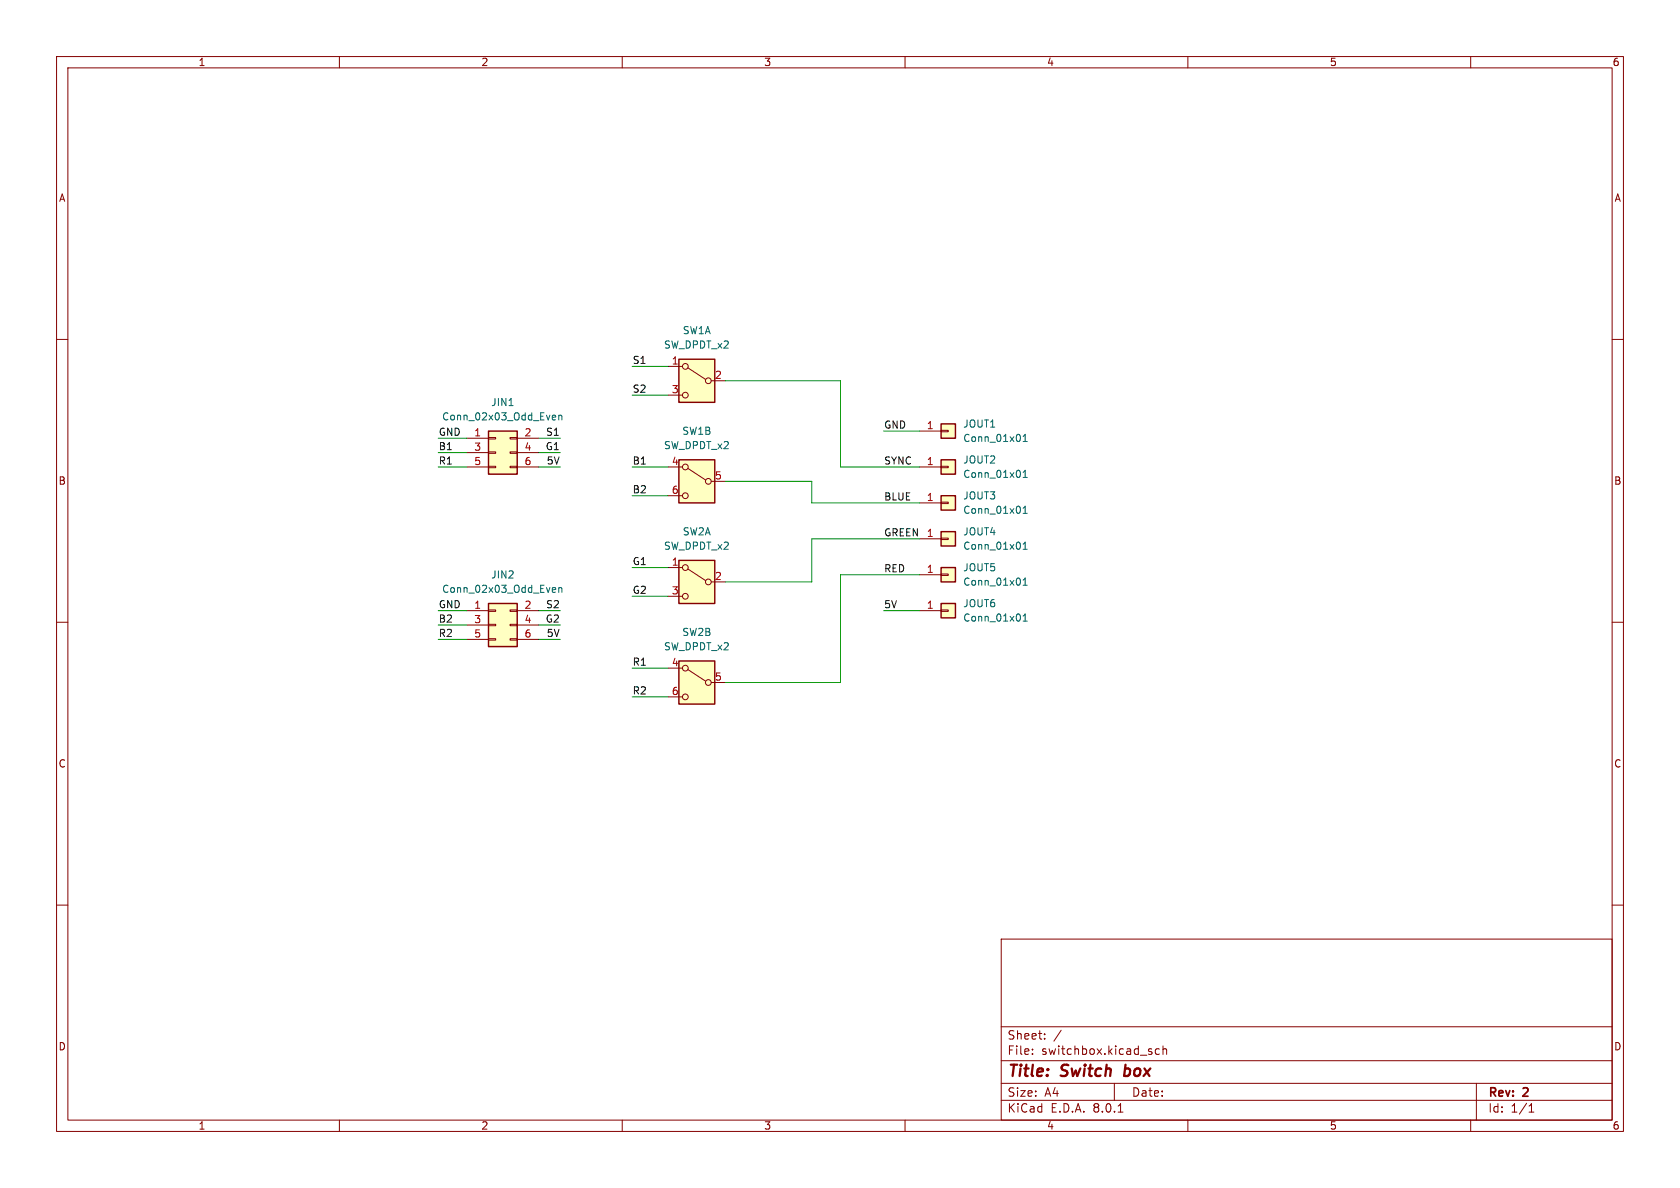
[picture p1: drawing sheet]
<svg xmlns="http://www.w3.org/2000/svg" width="297mm" height="210mm" viewBox="0 0 297 210" stroke-linecap="round" stroke-linejoin="round" font-family="sans-serif">
<g fill="none" stroke="#840000" stroke-width=".18">
<path d="M10 10h277v190h-277zM12 12h273v186h-273zM60 10v2M110 10v2M160 10v2M210 10v2M260 10v2M10 60h2M285 60h2M10 110h2M285 110h2M10 160h2"/>
<path d="M285 160h2M177 166h108v32h-108zM60 198v2M110 198v2M160 198v2M177 194.5h108M177 191.5h108M177 187.5h108M177 181.5h108M182.5 186.3v.1M182.5 185.5v.1M184.7 183.6v.1"/>
<path d="M184.7 182.8v.1M187.6 182.1l-1.3 2M197 191.5v3M197.7 196.6h.8M205 185.5l-.5-.1-.3 .3v.4l.2 .2h.6M205.6 185.5l.2-.1 .4 .1v.9M205.6 184.9v1.5M210 198v2M260 198v2M261 191.5v6.5M270.3 196.6h.9M270.3 195.5l.4-.4v1.5"/>
</g>
<path d="M198.7 190.1l.2 .1M199 188.2l-.3 2" fill="none" stroke="#840000" stroke-width=".4"/>
<path d="M166.4 106.7h2.5v2.5h-2.5z" fill="#ffffc2"/>
<path d="M162.6 108h3.8M166.4 107.8h1.2v.3h-1.2z" fill="none" stroke="#840000" stroke-width=".18"/>
<path d="M166.4 106.7h2.5v2.5h-2.5z" fill="none" stroke="#840000" stroke-width=".25"/>
<path d="M180.9 109.8h.7M180.9 108.9l.3-.4v1.3" fill="none" stroke="#006464" stroke-width=".18"/>
<path d="M120 63.5h6.4v7.6h-6.4z" fill="#ffffc2"/>
<g fill="none" stroke="#840000" stroke-width=".18">
<path d="M118.1 64.8h2.5M118.1 69.9h2.5M121.6 65l3.1 2.1M125.7 67.3h2.6"/>
<circle cx="121.2" cy="69.9" r=".51"/>
<circle cx="121.2" cy="64.8" r=".51"/>
<circle cx="125.2" cy="67.3" r=".51"/>
</g>
<path d="M120 63.5h6.4v7.6h-6.4z" fill="none" stroke="#840000" stroke-width=".25"/>
<path d="M166.4 74.9h2.5v2.6h-2.5z" fill="#ffffc2"/>
<path d="M162.6 76.2h3.8M166.4 76.1h1.2v.2h-1.2z" fill="none" stroke="#840000" stroke-width=".18"/>
<path d="M166.4 74.9h2.5v2.6h-2.5z" fill="none" stroke="#840000" stroke-width=".25"/>
<path d="M180.9 78h.7M180.9 77.1l.3-.3v1.2" fill="none" stroke="#006464" stroke-width=".18"/>
<path d="M120 99.1h6.4v7.6h-6.4z" fill="#ffffc2"/>
<g fill="none" stroke="#840000" stroke-width=".18">
<path d="M118.1 100.3h2.5M118.1 105.4h2.5M121.6 100.6l3.1 2M125.7 102.9h2.6"/>
<circle cx="121.2" cy="105.4" r=".51"/>
<circle cx="121.2" cy="100.3" r=".51"/>
<circle cx="125.2" cy="102.9" r=".51"/>
</g>
<path d="M120 99.1h6.4v7.6h-6.4z" fill="none" stroke="#840000" stroke-width=".25"/>
<path d="M86.4 76.2h5v7.6h-5z" fill="#ffffc2"/>
<path d="M82.5 77.5h3.9M86.4 79.9h1.2v.2h-1.2zM86.4 77.3h1.2v.3h-1.2zM90.2 79.9h1.2v.2h-1.2zM90.2 77.3h1.2v.3h-1.2zM91.4 77.5h3.8M82.5 80h3.9M82.5 82.6h3.9M86.4 82.4h1.2v.3h-1.2zM90.2 82.4h1.2v.3h-1.2zM91.4 80h3.8M91.4 82.6h3.8" fill="none" stroke="#840000" stroke-width=".18"/>
<path d="M86.4 76.2h5v7.6h-5z" fill="none" stroke="#840000" stroke-width=".25"/>
<path d="M90 71.7h.7M97.8 73.4l.4 .1v.2l-.6 .1M98.2 74.2h-.4M98.8 73.5l.2-.1 .3 .1v.7M98.8 73.4v.8" fill="none" stroke="#006464" stroke-width=".18"/>
<path d="M120 81.3h6.4v7.6h-6.4z" fill="#ffffc2"/>
<g fill="none" stroke="#840000" stroke-width=".18">
<path d="M118.1 82.6h2.5M118.1 87.6h2.5M121.6 82.8l3.1 2M125.7 85.1h2.6"/>
<circle cx="121.2" cy="87.6" r=".51"/>
<circle cx="121.2" cy="82.6" r=".51"/>
<circle cx="125.2" cy="85.1" r=".51"/>
</g>
<path d="M120 81.3h6.4v7.6h-6.4z" fill="none" stroke="#840000" stroke-width=".25"/>
<path d="M166.4 94h2.5v2.5h-2.5z" fill="#ffffc2"/>
<path d="M162.6 95.3h3.8M166.4 95.1h1.2v.3h-1.2z" fill="none" stroke="#840000" stroke-width=".18"/>
<path d="M166.4 94h2.5v2.5h-2.5z" fill="none" stroke="#840000" stroke-width=".25"/>
<path d="M180.9 97.1h.7M180.9 96.2l.3-.4v1.3" fill="none" stroke="#006464" stroke-width=".18"/>
<path d="M166.4 81.3h2.5v2.5h-2.5z" fill="#ffffc2"/>
<path d="M162.6 82.6h3.8M166.4 82.4h1.2v.3h-1.2z" fill="none" stroke="#840000" stroke-width=".18"/>
<path d="M166.4 81.3h2.5v2.5h-2.5z" fill="none" stroke="#840000" stroke-width=".25"/>
<path d="M180.9 84.4h.7M180.9 83.5l.3-.4v1.3" fill="none" stroke="#006464" stroke-width=".18"/>
<path d="M120 116.8h6.4v7.7h-6.4z" fill="#ffffc2"/>
<g fill="none" stroke="#840000" stroke-width=".18">
<path d="M118.1 118.1h2.5M121.6 118.4l3.1 2M118.1 123.2h2.5M125.7 120.7h2.6"/>
<circle cx="121.2" cy="118.1" r=".51"/>
<circle cx="121.2" cy="123.2" r=".51"/>
<circle cx="125.2" cy="120.7" r=".51"/>
</g>
<path d="M120 116.8h6.4v7.7h-6.4z" fill="none" stroke="#840000" stroke-width=".25"/>
<path d="M166.4 87.6h2.5v2.6h-2.5z" fill="#ffffc2"/>
<path d="M162.6 88.9h3.8M166.4 88.8h1.2v.2h-1.2z" fill="none" stroke="#840000" stroke-width=".18"/>
<path d="M166.4 87.6h2.5v2.6h-2.5z" fill="none" stroke="#840000" stroke-width=".25"/>
<path d="M180.9 90.7h.7M180.9 89.8l.3-.3v1.2" fill="none" stroke="#006464" stroke-width=".18"/>
<path d="M166.4 100.3h2.5v2.6h-2.5z" fill="#ffffc2"/>
<path d="M162.6 101.6h3.8M166.4 101.5h1.2v.2h-1.2z" fill="none" stroke="#840000" stroke-width=".18"/>
<path d="M166.4 100.3h2.5v2.6h-2.5z" fill="none" stroke="#840000" stroke-width=".25"/>
<path d="M180.9 103.4h.7M180.9 102.5l.3-.3v1.2" fill="none" stroke="#006464" stroke-width=".18"/>
<path d="M86.4 106.7h5v7.6h-5z" fill="#ffffc2"/>
<path d="M82.5 108h3.9M82.5 110.5h3.9M82.5 113h3.9M86.4 112.9h1.2v.3h-1.2zM86.4 110.4h1.2v.2h-1.2zM86.4 107.8h1.2v.3h-1.2zM90.2 112.9h1.2v.3h-1.2zM90.2 110.4h1.2v.2h-1.2zM90.2 107.8h1.2v.3h-1.2zM91.4 108h3.8M91.4 110.5h3.8M91.4 113h3.8" fill="none" stroke="#840000" stroke-width=".18"/>
<path d="M86.4 106.7h5v7.6h-5z" fill="none" stroke="#840000" stroke-width=".25"/>
<path d="M97.8 103.9h.4v.3l-.6 .1M98.2 104.7h-.4M98.8 104l.2-.1h.3v.8M98.8 103.9v.8" fill="none" stroke="#006464" stroke-width=".18"/>
<g fill="none" stroke="#009600" stroke-width=".18">
<path d="M77.5 77.5h5M95.2 77.5h3.9M111.8 69.9h6.3M111.8 64.8h6.3M128.3 67.3h20.3v15.3h14M156.2 76.2h6.4M77.5 82.6h5M77.5 80h5M95.2 82.6h3.9M95.2 80h3.9M111.8 82.6h6.3M111.8 87.6h6.3"/>
<path d="M128.3 85.1h15.2v3.8h19.1M162.6 95.3h-19.1v7.6h-15.2M77.5 108h5M77.5 110.5h5M77.5 113h5M95.2 108h3.9M95.2 110.5h3.9M95.2 113h3.9M111.8 105.4h6.3M111.8 118.1h6.3M111.8 100.3h6.3M156.2 108h6.4"/>
<path d="M162.6 101.6h-14v19.1h-20.3M111.8 123.2h6.3"/>
</g>
<g font-size="2.8" fill="#840000">
<text x="178" y="190.9">Title:</text>
<text x="187.7" y="190.9">Switch</text>
<text x="199.6" y="190.9">box</text>
</g>
<g font-size="2.1" fill="#840000">
<text x="178" y="184">Sheet:</text>
<text x="178" y="186.7">File:</text>
<text x="184.1" y="186.7">switchbox.kicad_sch</text>
<text x="178" y="196.9">KiCad</text>
<text x="178" y="194.1">Size:</text>
<text x="184.7" y="194.1">A4</text>
<text x="185.7" y="196.9">E.D.A.</text>
<text x="193.3" y="196.9">8.0.1</text>
<text x="200" y="194.1">Date:</text>
<text x="263" y="194.3">Rev:</text>
<text x="263" y="196.9">Id:</text>
<text x="267.1" y="196.9">1/1</text>
<text x="269.4" y="194.3">2</text>
</g>
<g font-size="1.8" fill="#840000">
<text x="35" y="11.9">1</text>
<text x="85" y="11.9">2</text>
<text x="135" y="11.9">3</text>
<text x="185" y="11.9">4</text>
<text x="235" y="11.9">5</text>
<text x="285" y="11.9">6</text>
<text x="10.3" y="35.9">A</text>
<text x="285.3" y="35.9">A</text>
<text x="10.3" y="85.9">B</text>
<text x="285.3" y="85.9">B</text>
<text x="10.3" y="135.9">C</text>
<text x="285.3" y="135.9">C</text>
<text x="10.3" y="185.9">D</text>
<text x="285.3" y="185.9">D</text>
<text x="35" y="199.9">1</text>
<text x="85" y="199.9">2</text>
<text x="135" y="199.9">3</text>
<text x="185" y="199.9">4</text>
<text x="235" y="199.9">5</text>
<text x="285" y="199.9">6</text>
</g>
<g font-size="1.8" fill="#006464">
<text x="120.6" y="59.3">SW1A</text>
<text x="117.3" y="61.8">SW_DPDT_x2</text>
<text x="86.7" y="72">JIN1</text>
<text x="78.1" y="74.5">Conn_02x03_Odd_Even</text>
<text x="120.5" y="77.1">SW1B</text>
<text x="170.2" y="75.8">JOUT1</text>
<text x="117.3" y="79.6">SW_DPDT_x2</text>
<text x="170.2" y="78.3">Conn_01x01</text>
<text x="170.2" y="82.1">JOUT2</text>
<text x="170.2" y="84.7">Conn_01x01</text>
<text x="170.2" y="88.5">JOUT3</text>
<text x="120.6" y="94.8">SW2A</text>
<text x="170.2" y="94.8">JOUT4</text>
<text x="170.2" y="91">Conn_01x01</text>
<text x="117.3" y="97.4">SW_DPDT_x2</text>
<text x="170.2" y="97.4">Conn_01x01</text>
<text x="170.2" y="101.2">JOUT5</text>
<text x="78.1" y="105">Conn_02x03_Odd_Even</text>
<text x="86.7" y="102.5">JIN2</text>
<text x="170.2" y="107.5">JOUT6</text>
<text x="170.2" y="103.7">Conn_01x01</text>
<text x="120.5" y="112.6">SW2B</text>
<text x="170.2" y="110.1">Conn_01x01</text>
<text x="117.3" y="115.2">SW_DPDT_x2</text>
</g>
<g font-size="1.8" fill="#0f0f0f">
<text x="111.8" y="64.4">S1</text>
<text x="111.8" y="69.5">S2</text>
<text x="77.5" y="77.1">GND</text>
<text x="96.4" y="77.1">S1</text>
<text x="156.2" y="75.9">GND</text>
<text x="77.5" y="82.2">R1</text>
<text x="77.5" y="79.7">B1</text>
<text x="96.4" y="79.7">G1</text>
<text x="96.6" y="82.2">5V</text>
<text x="111.8" y="82.2">B1</text>
<text x="156.2" y="82.2">SYNC</text>
<text x="111.8" y="87.3">B2</text>
<text x="156.2" y="88.6">BLUE</text>
<text x="156.2" y="94.9">GREEN</text>
<text x="111.8" y="100">G1</text>
<text x="156.2" y="101.3">RED</text>
<text x="77.5" y="107.6">GND</text>
<text x="96.4" y="107.6">S2</text>
<text x="111.8" y="105.1">G2</text>
<text x="156.2" y="107.6">5V</text>
<text x="77.5" y="112.7">R2</text>
<text x="77.5" y="110.1">B2</text>
<text x="96.4" y="110.1">G2</text>
<text x="96.6" y="112.7">5V</text>
<text x="111.8" y="117.8">R1</text>
<text x="111.8" y="122.8">R2</text>
</g>
<g font-size="1.8" fill="#a90000">
<text x="118.7" y="64.5">1</text>
<text x="118.7" y="69.6">3</text>
<text x="126.3" y="67.1">2</text>
<text x="83.7" y="77.2">1</text>
<text x="92.6" y="77.2">2</text>
<text x="163.8" y="75.9">1</text>
<text x="83.7" y="79.8">3</text>
<text x="83.7" y="82.3">5</text>
<text x="92.6" y="79.8">4</text>
<text x="92.6" y="82.3">6</text>
<text x="118.7" y="82.3">4</text>
<text x="163.8" y="82.3">1</text>
<text x="118.7" y="87.4">6</text>
<text x="126.3" y="84.8">5</text>
<text x="163.8" y="88.6">1</text>
<text x="163.8" y="95">1</text>
<text x="118.7" y="100.1">1</text>
<text x="163.8" y="101.3">1</text>
<text x="83.7" y="107.7">1</text>
<text x="92.6" y="107.7">2</text>
<text x="118.7" y="105.2">3</text>
<text x="126.3" y="102.6">2</text>
<text x="163.8" y="107.7">1</text>
<text x="83.7" y="110.2">3</text>
<text x="83.7" y="112.8">5</text>
<text x="92.6" y="110.2">4</text>
<text x="92.6" y="112.8">6</text>
<text x="118.7" y="117.9">4</text>
<text x="118.7" y="122.9">6</text>
<text x="126.3" y="120.4">5</text>
</g>
</svg>
